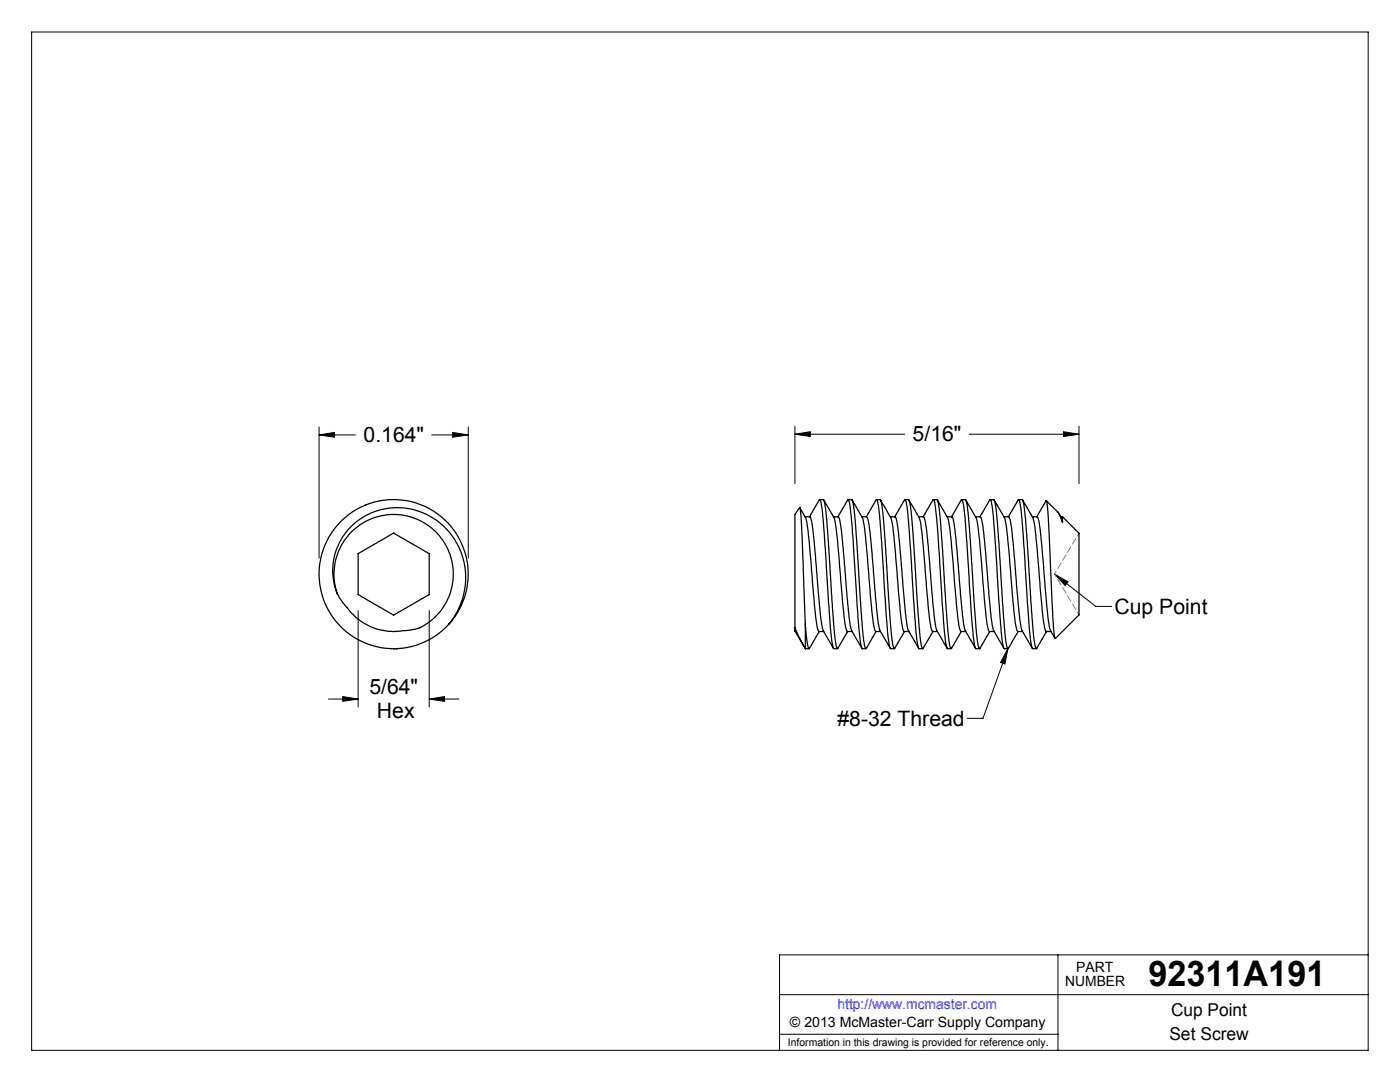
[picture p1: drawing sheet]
<svg xmlns="http://www.w3.org/2000/svg" width="279mm" height="216mm" viewBox="0 0 279 216" stroke-linecap="round" stroke-linejoin="round" font-family="sans-serif">
<g fill="none" stroke="#000" stroke-width=".2">
<path d="M6.3 6.4h266.7v203.2h-266.7zM63.7 86.8l3-.5v.9zM63.7 85.2v26.2M63.7 86.8h7.2M86.1 86.8h7.4M90.3 86.3l3.2 .5-3.2 .4zM93.5 85.2v26.2M158.6 86.6l3.1-.5v1zM158.6 85.1v11.4M158.6 86.6h22M193.4 86.6h21.9M212.2 86.1l3.1 .5-3.1 .5z"/>
<path d="M215.3 85.1v11.4M210.4 114.5l2.7 1.6-.5 .7zM210.4 114.5l8.3 6.5h3.2M65.5 139.5h6M68.4 139l3.1 .5-3.1 .4zM71.5 121.8v19.3M85.7 139.5l3-.5v.9zM85.7 121.8v19.3M85.7 139.5h5.9M201.2 129.4l-.6 3.1-.9-.3zM201.2 129.4l-5 13.9h-3.2M155.6 198.5h117.4"/>
<path d="M211.1 190.5v19.1M273 190.5h-117.4v19.1M155.6 206.4h55.5"/>
</g>
<path d="M210.4 114.5l4.9 8.2M215.3 106.4l-4.9 8.1" fill="none" stroke="#808080" stroke-width=".2" stroke-dasharray="1.3 .6" stroke-dashoffset=".6"/>
<g fill="#000">
<path d="M210.4 114.5l2.7 1.6-.5 .7zM201.2 129.4l-.6 3.1-.9-.3z"/>
<path d="M68.4 139l3.1 .5-3.1 .4zM85.7 139.5l3-.5v.9zM63.7 86.8l3-.5v.9zM90.3 86.3l3.2 .5-3.2 .4zM158.6 86.6l3.1-.5v1zM212.2 86.1l3.1 .5-3.1 .5z"/>
</g>
<g fill="none" stroke="#000" stroke-width=".25">
<path d="M163.6 99.7h.8l.5 2.5 1.4 21.5 .5 4.5a1.35 1.35 0 0 0 .4 1.2l2-3.4M164.4 99.8l1.9 3.3a18.8 18.8 0 0 1 .9 5.8l.7 8.4a38.6 38.6 0 0 0 1.2 8.7h.9M169.3 99.7l.8 .1 .4 2.2 1.4 21.4 .5 4.8a1.37 1.37 0 0 0 .5 1.2l1.9-3.4M170.1 99.8l1.4 2.5a6.2 6.2 0 0 1 1.1 3.9l1 11.5a41.4 41.4 0 0 0 1.1 8.2l.1 .1M174.9 99.7l.9 .1 .4 2.6 1.5 22.4 .4 3.6 .3 1 2.1-3.4M175.7 99.8l2.1 3.5a59.8 59.8 0 0 1 1.2 10.2l.6 8.2 .5 3.6 .3 .7h1M180.6 99.7l.8 .1 .5 2.4 1.5 22.8 .3 2.8 .4 1.6 2.1-3.4M181.4 99.8l1.7 2.9a5.1 5.1 0 0 1 .8 3l1.1 12.1a41.9 41.9 0 0 0 1 8l.1 .2M186.3 99.7l.8 .1 .4 1.8 1.4 21.2 .5 5.2a1.66 1.66 0 0 0 .5 1.4l1.9-3.4M187.1 99.8l1.9 3.3a28 28 0 0 1 1 7.3l.6 7a45.8 45.8 0 0 0 1.1 8.5l1 .1M191.9 99.7h.8l.1 .2 .4 2.5 1.3 18.6 .6 6.9a2.14 2.14 0 0 0 .4 1.5l2-3.4M192.7 99.8l1.4 2.4a6.6 6.6 0 0 1 1.2 4l1 10.9a41.8 41.8 0 0 0 1.1 8.8l1 .1"/>
<path d="M197.6 99.7l.8 .1 .4 2 1.6 23.1 .3 3.1 .4 1.4 2.1-3.4M198.4 99.8l1.6 2.7a5.8 5.8 0 0 1 .9 3.5l1.1 11.5a44.7 44.7 0 0 0 1 8.4l1.1 .1M203.3 99.7h.8l.4 1.9 1.6 23.8 .4 3.3 .3 .7 2.1-3.4M204.1 99.8l1.7 2.9a4.6 4.6 0 0 1 .8 3l1 12.2a39.6 39.6 0 0 0 1.1 8l.1 .1h.9M208.8 99.9l2.5 2.5 .8 1.8M67.3 118.5a12.7 12.7 0 0 1 3-13.6 12.7 12.7 0 0 1 13.6-2.8 14.1 14.1 0 0 1 8.8 15.6 14.1 14.1 0 0 1-13.4 11.7M70.2 106.1a11.9 11.9 0 0 1 18.2 1.8 11.9 11.9 0 0 1-5.2 17.5l-1.1 .3a16.1 16.1 0 0 1-7.1-.3 13.9 13.9 0 0 1-7.9-7.5 11.8 11.8 0 0 1 3.1-11.8zM71.5 110.5l7.1-4.1 7.1 4.1v7.5a.64 .64 0 0 1-.6 1l-6.5 3.7-6.6-3.8a.58 .58 0 0 1-.5-.9zM73 100.8h.1M159.6 101.3l.7 1.2a5.3 5.3 0 0 1 .9 3.1l1.1 12.1a42.5 42.5 0 0 0 1 8.2l1.1 .1M160.7 103.1l1 .1 .4 1.7 1.6 17.5 .4 2.9 .2 .6 2 3.5M161.5 103.1l2.1-3.4a32.4 32.4 0 0 1 1 7.9l1.2 18.9a5.9 5.9 0 0 0 .6 2.9h.7"/>
<path d="M166.3 103.1l1.1 .1 .4 1.8 1.4 15.3 .6 5 .2 .6 2 3.5M167.2 103.1l2.1-3.4a33.5 33.5 0 0 1 .9 7.4l1.3 19a7.4 7.4 0 0 0 .6 3.3h.7M172 103.1l1.1 .1 .4 1.9 1.4 16.1 .4 3.4a6.3 6.3 0 0 0 1.1 2.6l1.3 2.2M172.9 103.1l2-3.4a11.7 11.7 0 0 1 .7 4.7l1.5 21.7a7.9 7.9 0 0 0 .7 3.3h.7M177.7 103.1l1.1 .1 .3 1.5 1.6 17.3 .3 3 .3 .9 2 3.5M178.5 103.1l2.1-3.4a11.7 11.7 0 0 1 .7 4.7l1.5 22.1a5.9 5.9 0 0 0 .6 2.9h.7M183.3 103.1h1l.4 1.2 .6 5 .8 10.6 .6 5.1 .3 .9 2 3.5M184.2 103.1l2.1-3.4a28 28 0 0 1 .8 6.3l1.4 20.5a7.1 7.1 0 0 0 .6 2.9h.7M189 103.1h1l.5 1.7 1.6 17.7 .4 3 2.2 3.9M189.9 103.1l2-3.4a24.5 24.5 0 0 1 .9 6.8l1.4 19.6a7.4 7.4 0 0 0 .6 3.3h.7M194.7 103.1h.9a10.3 10.3 0 0 1 .8 4.4l1.6 16.9a8.5 8.5 0 0 0 1.3 3.2l1 1.8M195.6 103.1l2-3.4a11.7 11.7 0 0 1 .7 4.7l1.5 21.7a7.9 7.9 0 0 0 .6 3.3h.8"/>
<path d="M200.3 103.1l1.1 .1 .5 2.2 1.3 15.1 .5 4.5 .3 .9 2 3.5M201.2 103.1l1.8-3a.24 .24 0 0 1 .2-.3 .24 .24 0 0 1 .3 .2l.3 2 .4 4 1.3 20.5a5.9 5.9 0 0 0 .6 2.9h.7M206 103.1h1l.4 1.4 1.8 19.4 .4 1.9 .9 1.6M206.9 103.1l1.9-3.2 .4 3.7 1 21.4 .4 2.4 4.7-4.7v-16.3l-3.2-3.3M211.3 102.6l.5 .6 .3 1M211.7 103.1h.4M212.1 103.1v1.1M78.6 129.4h.7M89.6 124.5a14.9 14.9 0 0 0-4-23.1 14.9 14.9 0 0 0-21.5 9.5 14.9 14.9 0 0 0 14.5 18.5M158.6 125.8l1.8 3.1M158.6 125.3l2.1 4.1M158.6 125.3v.5"/>
<path d="M158.6 125.8l.1 .2M160.7 124.5l.4 3.9 .3 1 2.1-3.4M160.7 124.5l-.7-19.5-.2-3-.2-.7-1 1.4v22.6M160.7 124.5v4.9M160.7 129.4h.8M174.8 126h.9M186.1 126h1"/>
</g>
<text font-size="7.1" x="229.2" y="196.8">92311A191</text>
<g font-size="4.2">
<text x="72.6" y="88.2">0.164&quot;</text>
<text x="182.1" y="88">5/16&quot;</text>
<text x="222.4" y="122.6">Cup Point</text>
<text x="73.7" y="138.5">5/64&quot;</text>
<text x="75.2" y="143.2">Hex</text>
<text x="167.1" y="144.9">#8-32 Thread</text>
</g>
<g font-size="3.5">
<text x="233.7" y="202.8">Cup Point</text>
<text x="233.4" y="207.5">Set Screw</text>
</g>
<g font-size="2.8">
<text x="212.6" y="196.8">NUMBER</text>
<text x="214.8" y="194">PART</text>
<text x="157.7" y="205">© 2013 McMaster-Carr Supply Company</text>
</g>
<text font-size="2.8" fill="#00f" x="167.1" y="201.4">http://www.mcmaster.com</text>
<text font-size="2.1" x="157.3" y="208.6">Information in this drawing is provided for reference only.</text>
</svg>
